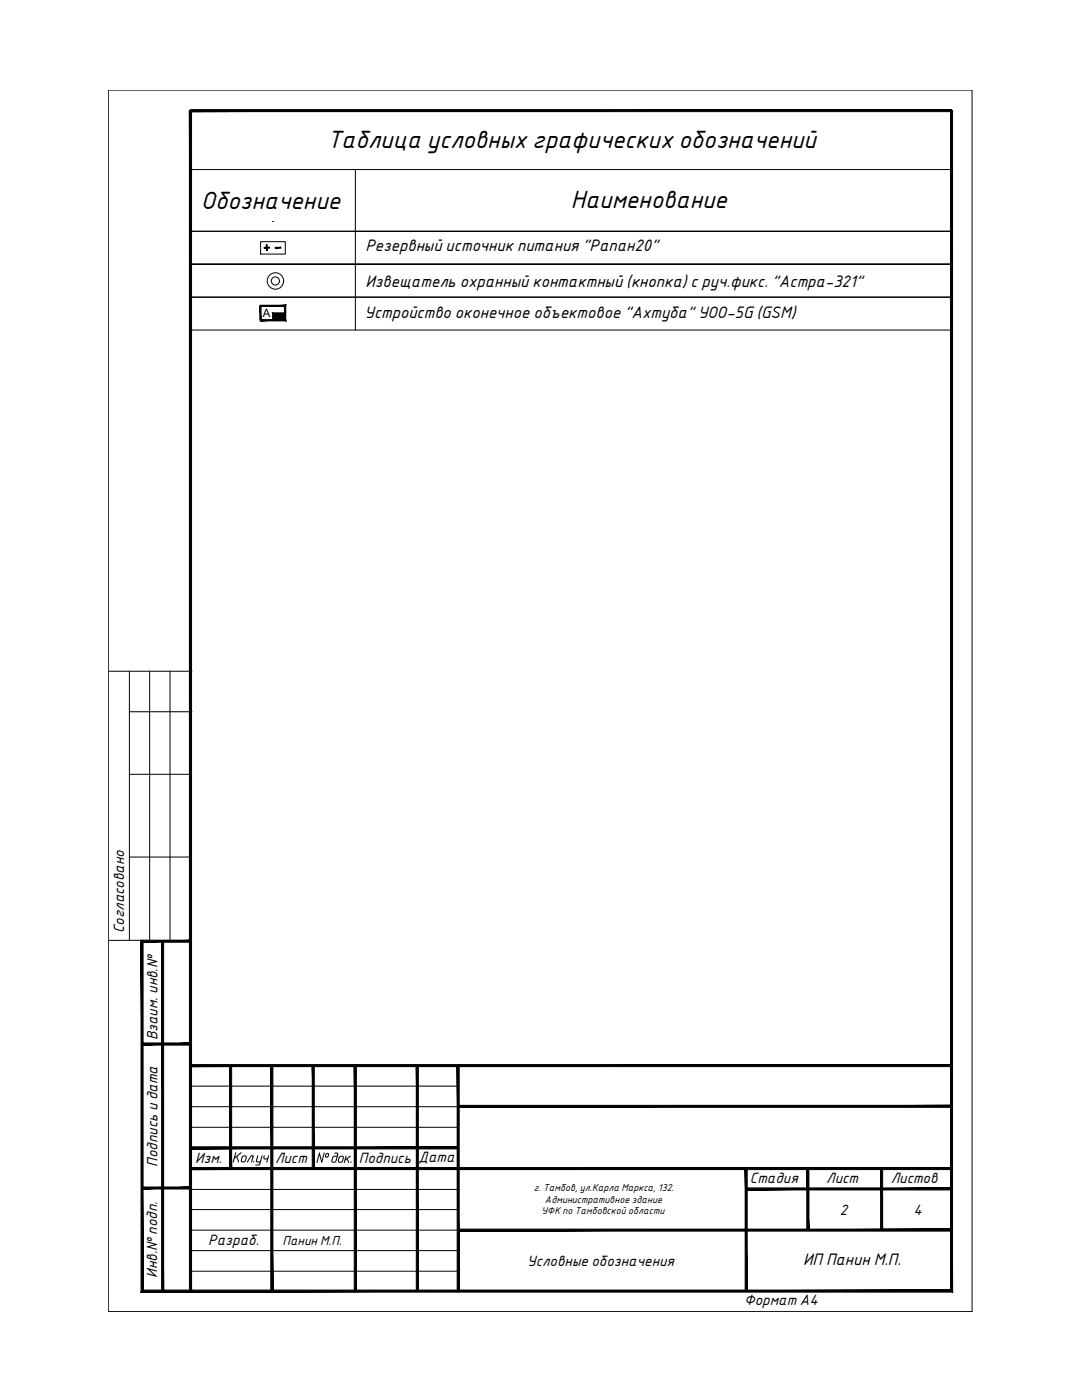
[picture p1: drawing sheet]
<svg xmlns="http://www.w3.org/2000/svg" width="216mm" height="279mm" viewBox="0 0 216 279" stroke-linecap="round" stroke-linejoin="round" font-family="sans-serif">
<!-- layer: DESC -->
<g fill="none" stroke="#000" stroke-width=".2">
<path d="M21.6 18h172.4v243.8h-172.4zM38.1 33.8h151.8v150.3M70.9 33.8v32.1M38 46.2h151.9h-151.8M38.1 59.3h151.8M52 48.2h4.9v2.5h-4.9zM54.4 44.2h.1M189.9 52.7h-151.8h151.8M38.1 65.9h151.8M54.4 63.9h.1M56.9 62.5h-2.5v1.4M21.8 134h16.5"/>
<path d="M25.8 134v53.6M29.9 134v53.6M33.9 134v53.6M25.8 142h12.5M25.8 154.5h12.2M25.8 171h12.2M28.5 187.7h-6.7M38.1 216.8h53.3M38.1 220.9h53.3M38.2 237.4h53.1M38.2 225h53.3M91.4 237.3h.1"/>
<path d="M38 253.7h53.4M38.1 241.4h53.3M38.1 249.6h53.3M38.1 245.5h53.3"/>
<circle cx="55" cy="56.1" r="1.64"/>
<circle cx="55" cy="56.1" r=".81"/>
</g>
<g fill="#000" stroke="#000" stroke-width=".2">
<path d="M38 21.9v.4l151.9-.4zM38 22.3l151.9-.4v.4z"/>
<path d="M189.7 22.1l.4 235.8v-235.8zM189.7 22.1l.4 235.8-.4-.4zM28.1 257.9h162l-.4-.4zM28.5 257.5h161.2l-161.6 .4zM28.1 187.7v70.2l.4-.4zM28.1 187.7h.4v69.8z"/>
<path d="M52.7 49.4v.1l1.1-.1zM52.7 49.5l1.1-.1v.1z"/>
<path d="M53.1 48.9l.2 1.1v-1.1zM53.1 48.9l.2 1.1h-.2z"/>
<path d="M54.9 49.4v.1l1.1-.1zM54.9 49.5l1.1-.1v.1z"/>
<path d="M52 60.9v.3l5-.3zM52 61.2l5-.3-.2 .3zM57 60.9l-.2 .3 .2 2.8zM56.8 61.2l.2 2.8-.2-.2zM52 64h5l-.2-.2zM52 63.8h4.8l-4.8 .2z"/>
<path d="M51.9 61l.2 2.9v-2.9zM51.9 61l.2 2.9h-.2z"/>
<path d="M54.4 62.5l2.5 1.4v-1.4zM54.4 62.5l2.5 1.4h-2.5z"/>
<path d="M28.2 187.6v.4l10-.4zM28.2 188l10-.4v.4z"/>
<path d="M28.3 208.1v.5l9.9-.5zM28.3 208.6l9.9-.5v.5z"/>
<path d="M38.1 212.5v.4l151.8-.4zM38.1 212.9l151.8-.4v.4z"/>
<path d="M54 212.7l.5 45.1v-45.1zM54 212.7l.5 45.1h-.5z"/>
<path d="M70.7 212.7l.4 45.1v-45.1zM70.7 212.7l.4 45.1h-.4z"/>
<path d="M83.1 212.8l.4 44.9v-44.9zM83.1 212.8l.4 44.9h-.4z"/>
<path d="M91.2 212.7l.4 45.1v-45.1zM91.2 212.7l.4 45.1h-.4z"/>
<path d="M28.3 236.9v.4l9.9-.4zM28.3 237.3l9.9-.4v.4z"/>
<path d="M38.1 228.9v.4l53.3-.4zM38.1 229.3l53.3-.4v.4z"/>
<path d="M38.4 233v.4l151.5-.4zM38.4 233.4l151.5-.4v.4z"/>
<path d="M45.8 212.7v20.3h.4zM45.8 212.7h.4v20.3z"/>
<path d="M62.3 212.7v20.5h.4zM62.3 212.7h.4v20.5z"/>
<path d="M91.4 220.6v.4l98.5-.4zM91.4 221l98.5-.4v.4z"/>
<path d="M148.9 237.1v.4l41-.4zM148.9 237.5l41-.4v.4z"/>
<path d="M148.7 233.2l.4 24.5v-24.5zM148.7 233.2l.4 24.5h-.4z"/>
<path d="M161 233.2l.4 12.3v-12.3zM161 233.2l.4 12.3h-.4z"/>
<path d="M175.7 233.2l.4 12.3v-12.3zM175.7 233.2l.4 12.3h-.4z"/>
<path d="M32.3 187.7v69.9h.4zM32.3 187.7h.4v69.9z"/>
<path d="M37.8 22.1v235.6h.4zM37.8 22.1h.4v235.6z"/>
<path d="M91.4 245.3v.4l98.5-.4zM91.4 245.7l98.5-.4v.4z"/>
</g>
<g fill="#000">
<path d="M52.6 230.6h.2v.6h.5l.2-.6h.2l-.4 1.4-.2-.1 .2-.5h-.5l-.3-.3zM69 230.7h.1l-.1 .6 .8-.7 .2 .1-.6 .6 .2 .8-.4-.7-.3 .2-.1 .4h-.2z"/>
<circle cx="70.1" cy="231.9" r=".14"/>
</g>
<g font-size="4.8">
<text x="65.2" y="29.5">Таблица условных графических обозначений</text>
<text x="40.1" y="41.8">Обозначение</text>
<text x="113.9" y="41.5">Наименование</text>
</g>
<g font-size="3.2">
<text x="72.9" y="50.1">Резервный источник питания &quot;Рапан20&quot;</text>
<text x="72.9" y="57.2">Извещатель охранный контактный (кнопка) с руч.фикс. &quot;Астра-321&quot;</text>
<text x="72.7" y="63.5">Устройство оконечное объектовое &quot;Ахтуба&quot; УОО-5G (GSM)</text>
<text x="160.3" y="252.4">ИП Панин М.П.</text>
</g>
<g font-size="2.9">
<text x="24.8" y="186.3" transform="rotate(-90 24.8 186.3)">Cогласовано</text>
<text x="31.4" y="207.7" transform="rotate(-90 31.4 207.7)">Взаим. инв.№</text>
<text x="31.4" y="232.9" transform="rotate(-90 31.4 232.9)">Подпись и дата</text>
<text x="38.9" y="232.1">Изм.</text>
<text x="46.2" y="232">Кол.уч</text>
<text x="54.9" y="232.1">Лист</text>
<text x="62.9" y="232.1">№ док.</text>
<text x="71.6" y="232.1">Подпись</text>
<text x="83.5" y="231.9">Дата</text>
<text x="149.6" y="236.2">Стадия</text>
<text x="164.9" y="236.2">Лист</text>
<text x="177.7" y="236.2">Листов</text>
<text x="167.6" y="242.4">2</text>
<text x="182.3" y="242.4">4</text>
<text x="41.6" y="248.5">Разраб.</text>
<text x="31.4" y="255" transform="rotate(-90 31.4 255)">Инв.№ подп.</text>
<text x="105.2" y="252.6">Условные обозначения</text>
<text x="148.5" y="260.4">Формат А4</text>
</g>
<text font-size="2.5" x="56.4" y="248.6">Панин М.П.</text>
<text font-size="2.3" x="52.4" y="63.3">А</text>
<g font-size="1.9">
<text x="106.5" y="237.7">г. Тамбов, ул.Карла Маркса, 132.</text>
<text x="108.1" y="242.3">УФК по Тамбовской области</text>
<text x="108.7" y="240">Административное здание</text>
</g>
</svg>
